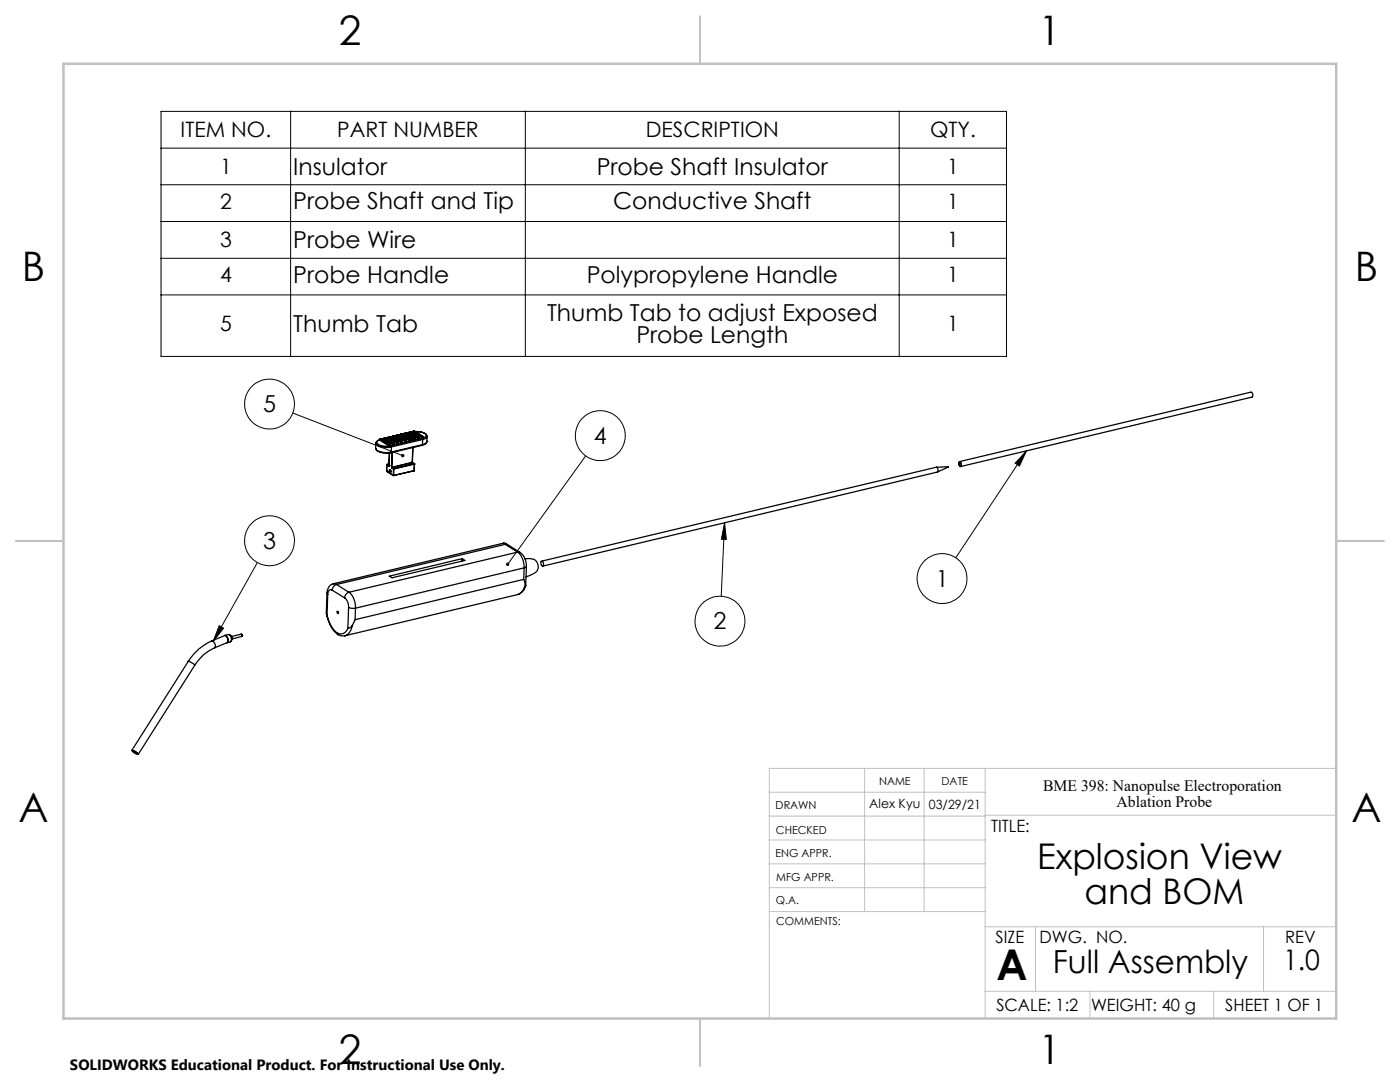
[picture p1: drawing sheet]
<svg xmlns="http://www.w3.org/2000/svg" width="279mm" height="216mm" viewBox="0 0 279 216" stroke-linecap="round" stroke-linejoin="round" font-family="sans-serif">
<g fill="none" stroke="#000" stroke-width=".2">
<path d="M32.1 22.2h168.8v48.9h-168.8zM32.1 29.6h168.8M32.1 36.9h168.8M58 22.2v48.9M104.8 22.2v48.9M179.5 22.2v48.9M32.1 44.2h168.8M32.1 51.5h168.8M32.1 58.8h168.8M58.4 82.4l22 8.5M116.9 91l-15.6 21.6M204.9 90l-14.2 21.3"/>
<path d="M204.9 90l-1.5 3-.8-.6zM51.4 112.3l-8.9 15.7M144.6 104.3l-.7 14.7M144.6 104.3l.4 3.3h-1zM43.7 124.8l.9 .5-2.1 2.7z"/>
<circle cx="53.8" cy="80.6" r="5"/>
<circle cx="119.8" cy="86.9" r="5"/>
<circle cx="53.8" cy="107.9" r="5"/>
<circle cx="188" cy="115.5" r="5"/>
<circle cx="143.7" cy="124" r="5"/>
</g>
<g fill="none" stroke="#c0c0c0" stroke-width=".2">
<path d="M153.5 158.1h43.1M172.5 153.3v28.6M184.4 153.3v28.6M196.6 153.3v49.9M266.7 153.3h-113.2v49.9M153.5 167.6h43.1M153.5 162.8h43.1M153.5 172.4h43.1M153.5 177.1h43.1M153.5 177.7h.1M196.6 162.7h70.1M153.5 184.6h.1"/>
<path d="M153.6 181.9h43M196.6 197.8h70.1M196.6 184.9h70.1M206.7 184.9v12.9M217.5 197.8v5.4M242.2 197.8v5.4M252.2 184.9v12.9"/>
</g>
<path d="M139.7 3.2v9.5M3.1 107.9h9.6M266.7 107.9h9.5M139.7 203.2v9.6" fill="none" stroke="#c0c0c0" stroke-width=".25"/>
<path d="M12.7 12.7h254v190.5h-254z" fill="none" stroke="#c0c0c0" stroke-width=".5"/>
<path d="M101.1 112.3a.33 .33 0 0 0 0 .6l.2-.3-.2 .3a.34 .34 0 0 0 .5-.3 .34 .34 0 0 0-.5-.3zM144.6 104.3l.4 3.3h-1zM204.9 90l-1.5 3-.8-.6zM80.2 90.6a.34 .34 0 0 0-.1 .6 .34 .34 0 0 0 .6-.1l-.3-.2 .3 .2a.35 .35 0 0 0-.1-.4 .35 .35 0 0 0-.4-.1zM43.7 124.8l.9 .5-2.1 2.7z" fill="#000"/>
<g fill="none" stroke="#000" stroke-width=".25">
<path d="M75 89.5a2.5 2.5 0 0 0 2.5 .8l.6-.1M75 89.5a1.72 1.72 0 0 0 2 .9l1-.1M75 88.5a2.41 2.41 0 0 0 2.5 .8l.6-.1M75 88.4v1.1M75 88.4v.1M75.8 87.7a.84 .84 0 0 0-.8 .8M75.8 87.8l-.5 .2-.1 .2a2.01 2.01 0 0 0 2.3 .8l.5-.1M75.8 87.6v.2l1.8 1.2M75.8 87.6l1.8 1.2 .2-.1M75.9 87.6h-.1M75.9 87.6l1.7 1.1M75.9 87.6h.1"/>
<path d="M76 87.6l1.8 1.1M76 87.6h-.2M76.6 87.5l-.5 .1M76.6 87.5v.1l1.8 1.2M76.6 87.5l1.8 1.1M76.6 87.6l-.4 .1M76.7 87.4l-.1 .1M76.7 87.4l1.8 1.1M76.8 87.4h.1M76.8 87.4l1.8 1.1M76.8 87.4h-.1M77.2 94h.1"/>
<path d="M77.2 94l1.3 .9M77.2 92.7h.1M77.2 92.7v1.3M77.2 92.7l.4 .3M77.3 92.7h-.1M77.3 92.7l.3 .2M77.5 87.3l-.5 .2M77.5 87.3l-.6 .2M77.5 87.2v.2l1.8 1.1M77.5 87.2l1.8 1.2 .2-.1M77.5 87.2h.1M77.5 87.2l1.8 1.1"/>
<path d="M77.6 92.9v.1M77.6 92.9h.1M77.6 88.7v.3M77.6 88.7h.2M77.6 92.6l-.4 .1M77.6 87.2h-.1M77.6 87.2l1.8 1.1M77.6 87.2h.1M77.7 87.2l1.7 1.1M77.7 87.2h-.2M77.7 90.4l-.1 2.5M77.8 93.7a.3 .3 0 0 1 .2 .3 .3 .3 0 0 1-.2 .3l-.1-.3z"/>
<path d="M77.8 88.7h.1M77.8 93.7l.2 .2v.3l-.2-.1zM77.8 87.2l.5-.1-.5 .2M77.8 88.7v.2l-.2 .1M78 88.9l.1 .3M78.1 90.2l-.1 .1M78.1 89.2v1M78.1 93.2l.1 .1M78.1 93.2h.1M78.2 93.3l.3 .3M78.2 93.3h.1M78.2 93.2v.1"/>
<path d="M78.2 93.3l.4 .2M78.2 90.3l-.1 2.9M78.3 87.1v.1l1.8 1.2M78.3 87.1l1.8 1.1M78.3 90.3l-.1 2.9M78.4 88.6v.2M78.5 88.5l-.1 .1M78.5 94.9h.1M78.5 87l1.8 1.1M78.5 87l-.2 .1M78.5 87h-.1l1.7 1.1M78.5 87h.1"/>
<path d="M78.5 93.6h.1M78.5 93.6v1.3M78.6 94.9h.1M78.6 88.5h-.1M78.6 88.5h.1M78.6 93.5l-.1 .1M78.6 93.5v.1M78.6 93.6v1.3M78.6 88.5v.2l-.2 .1M78.6 88.5l-.2 .1M79.1 86.9l-.5 .2 .5-.1M79.1 86.9v.1l1.8 1.2"/>
<path d="M79.1 86.9l1.8 1.1M79.2 86.8l-.1 .1M79.2 86.8l1.8 1.1M79.3 88.3v.2M79.3 86.8h.1M79.3 86.8l1.8 1.1M79.3 86.8h-.1M79.4 88.3h-.1M79.4 88.3h.1M79.5 88.3v.2h-.2M79.9 86.7l-.5 .2M79.9 86.7l-.4 .2"/>
<path d="M80 86.6l-.1 .3 1.9 1.1M80 86.6l1.8 1.2 .2-.1M80 86.6h.1M80 86.6l1.8 1.1M80.1 88.1v.1M80.1 88.2v.2M80.2 86.6h.1M80.2 86.6l1.8 1.1M80.2 86.6h-.2M80.2 86.6l1.7 1.1M80.3 88.1h-.2M80.3 88.1h.1"/>
<path d="M80.3 88.1v.2l-.2 .1M80.3 88.1l-.2 .1M80.8 86.5l-.5 .1h.5M80.8 86.5v.1l1.8 1.2M80.8 86.5l1.8 1.1M80.9 86.4l-.1 .1M80.9 86.4l1.7 1.1M80.9 88v.2M81 87.9l-.1 .1M81 86.4h.1M81 86.4l1.8 1.1M81 86.4h-.1"/>
<path d="M81 86.4h-.2M81 86.4l1.7 1.1M81.1 87.9h-.1M81.1 87.9h.1M81.1 87.9v.2l-.2 .1M81.1 87.9l-.2 .1M81.6 86.3l-.5 .2 .5-.1M81.6 86.3v.1l1.8 1.2M81.6 86.3l1.8 1.1 .2-.1M81.7 86.2l-.1 .1M81.7 86.2l1.7 1.1M81.8 87.7v.3"/>
<path d="M81.8 87.7h.1M81.8 86.2h.1M81.8 86.2l1.8 1.1M81.8 86.2h-.1M81.9 87.7h.1M82 87.7l-.2 .3M82.2 86.2h.1M82.2 86.2l-.2 .1 .2-.1M82.3 92.3h.1M82.3 92.3l-4.1 .9M82.3 92.3l-4.1 1M82.3 92.3l.4 .3"/>
<path d="M82.4 89.3l-.1 3M82.4 86.1v.2l1.8 1.1M82.4 86.1l1.8 1.1M82.4 86.2h-.2M82.5 86.1l-.3 .1M82.5 86l-.1 .1M82.5 86l1.8 1.1M82.5 86h.2M82.6 87.6v.2M82.7 93.9h.1M82.6 87.5v.1M82.7 92.5v.1"/>
<path d="M82.7 93.9l-4.1 1M82.7 86l1.8 1.1M82.7 86h-.2M82.7 92.5l-4.1 1M82.7 86l1.7 1.1M82.7 86h.1M82.7 92.6h.1M82.7 92.6v1.3M82.7 92.6l-4.1 1M82.7 87.5h-.1M82.7 87.5h.1M82.8 87.5v.2l-.2 .1"/>
<path d="M82.8 87.5l-.2 .1M83.4 87.3v.3M83.6 87.3h-.2M83.6 87.3h.1M83.6 87.3v.2l-.2 .1M84.2 87.5l.1 .2M84.2 88.9l-6.2 1.4M84.2 87.5l-6.2 1.4M84.2 87.2v.2M84.3 87.1l-.1 .1M84.3 88.7l-.1 .2M84.3 88.7l-6.2 1.5"/>
<path d="M84.3 87.7l-6.2 1.5M84.3 87.7v1M84.4 87.1h-.1M84.4 87.1h.1M84.5 87.1v.2l-.3 .1M84.5 87.1l-.3 .1M85.2 88.1a.95 .95 0 0 1-1 .8M85.2 88.1h.1M85.2 88.1l-.1 .3-.8 .3M85.2 87a1.87 1.87 0 0 0-2-.9h-.3h.4a1.79 1.79 0 0 1 1.8 .8l-.2 .2-.7 .4M85.2 87.1l-.1 .2-.8 .4M85.2 87.1v1"/>
<path d="M85.2 87.1h.1M186.8 93.2a.62 .62 0 0 1 .3 1M186.8 93.2l-78.7 18.8M187.1 94.2l-78.8 18.8M189.2 93.1v.1M189.2 93.1l-2.3 .1M189.2 93.2l-2.1 1M191.4 92.2a.51 .51 0 0 1 .5 .3 .51 .51 0 0 1-.2 .6l-.3-.3zM191.5 92.3a.35 .35 0 0 1 .3 .3 .35 .35 0 0 1-.2 .4l-.2-.5zM191.5 92.1l58.2-13.9a.64 .64 0 0 1 .2 1l-58.2 13.9M65.3 118.4l-.2 3.8 .2 .6M65.3 118.4l.1 .2"/>
<path d="M65.4 118.6l-.1 4.2M66.3 117.8a.66 .66 0 0 0-.7 .1 .66 .66 0 0 0-.2 .7M66.3 117.8l2.5 1.5M66.5 116.5a1.74 1.74 0 0 0-1.2 1.9M67.2 116.6a1.32 1.32 0 0 0-.9 1.2M67.2 116.6l2.4 1.6M68.8 119.3a2.25 2.25 0 0 1 .8 1.9M69.6 118.2a1.22 1.22 0 0 0-.8 1.1M69.6 118.2a3.9 3.9 0 0 1 1.3 3.2M77.7 115l14.5-3.5 .6 .3-14.6 3.5zM92.2 111.5v.5M100.5 108.4l-34 8.1 .7 .1"/>
<path d="M100.8 108.6l-33.6 8M100.8 108.6l2.5 1.6M101 108.5l-.5-.1 .3 .2M101 108.4l-.2 .2M101 108.4l2.8 1.8M103.3 110.2a3.9 3.9 0 0 1 1.3 3.1M103.3 110.2h.5M103.3 110.2l-33.7 8M103.8 110.2a3.2 3.2 0 0 1 1.3 2.8M104.5 115.6l-33.6 8M104.5 115.6l.3 .9M104.6 113.3l-33.7 8.1"/>
<path d="M104.6 113.3l-.1 2.3M104.8 111.5a2.56 2.56 0 0 1 2.1 .4 1.57 1.57 0 0 1-.4 2.5l-1.5 .7M104.8 116.5l.1 .4M104.8 116.5a2.39 2.39 0 0 1-1.5 2.1l-34.5 8.3M104.9 116.9a2.32 2.32 0 0 1-1.6 1.7M105.1 113l-.5 .3M105.1 113l-.2 3.9M108 112a.5 .5 0 0 1 .4 .4 .5 .5 0 0 1-.2 .6l-.3-.5zM37.6 132l-11.3 17.7a1.66 1.66 0 0 1 1.3 .8l11.2-17.7M37.6 132a1.81 1.81 0 0 1 1.2 .8M42.3 127.9a10.5 10.5 0 0 0-4.7 4.1M42.3 127.9a.96 .96 0 0 1 .5 1.4"/>
<path d="M42.8 129.3a8.6 8.6 0 0 0-4 3.5M45.3 128.2l-2.5 1.1M45.5 127.6l-.3-.6-.3-.2-2.6 1.1M45.5 127.6l-.2 .6M45.5 127.6l-.3-.6-.3-.2 .7-.2a.94 .94 0 0 1 .4 1.5l-.7 .1M45.5 127.6v.5l-.2 .1M46.2 127l.1 .1M46.2 127l-.3-.3 .3 .4v.7l.2-.4-.1-.3M48.2 126.5l.2 .3-.1 .2M48.2 126.5l-2 .5 .2 .3-.1 .2 2-.5M48.2 126.5l.1 .2v.3M65.2 122.5v.4a6.3 6.3 0 0 0 2.3 3.7l-.2-.3"/>
<path d="M65.3 122.8a6.1 6.1 0 0 0 2 3.5M67.3 122h.1a.21 .21 0 0 1 .2 .2 .21 .21 0 0 1-.2 .2zM67.4 126.6l.8 .3h.6M68.8 126.9h.1M69.4 125.4a1.46 1.46 0 0 1-2.1 .9M69.6 121.2l.6 .2h.7M69.6 121.2l-.2 4.2M70.3 124.7a1.09 1.09 0 0 1-.9 .7M70.3 124.7a2.39 2.39 0 0 1-1.5 2.2M70.9 123.6l-.6 1.1M70.9 121.4v2.2M26.4 149.8l.9 .4 .2 .3a1.53 1.53 0 0 1-1.1-.7z"/>
</g>
<text font-size="8.5" x="198.9" y="195.5">A</text>
<g font-size="8.1">
<text x="67.6" y="8.9">2</text>
<text x="207.3" y="8.9">1</text>
<text x="4.4" y="56.2">B</text>
<text x="270.4" y="56.2">B</text>
<text x="3.7" y="164.1">A</text>
<text x="269.7" y="164.1">A</text>
<text x="67.6" y="212.4">2</text>
<text x="207.3" y="212.4">1</text>
</g>
<g font-size="7.1">
<text x="207" y="173.4">Explosion View</text>
<text x="216.4" y="180.5">and BOM</text>
</g>
<text font-size="6.3" x="210.1" y="194.1">Full Assembly</text>
<text font-size="5.6" x="256.1" y="193.5">1.0</text>
<g font-size="4.7">
<text x="58.5" y="34.9">Insulator</text>
<text x="119.1" y="34.9">Probe Shaft Insulator</text>
<text x="58.5" y="41.8">Probe Shaft and Tip</text>
<text x="122.4" y="41.8">Conductive Shaft</text>
<text x="58.5" y="49.5">Probe Wire</text>
<text x="58.5" y="56.4">Probe Handle</text>
<text x="117.1" y="56.4">Polypropylene Handle</text>
<text x="109.2" y="64">Thumb Tab to adjust Exposed</text>
<text x="58.5" y="66.2">Thumb Tab</text>
<text x="127" y="68.5">Probe Length</text>
<text x="52.5" y="82.3">5</text>
<text x="118.5" y="88.6">4</text>
<text x="52.5" y="109.5">3</text>
<text x="186.7" y="117.1">1</text>
<text x="142.4" y="125.6">2</text>
</g>
<g font-size="4.2">
<text x="36.1" y="27.4">ITEM NO.</text>
<text x="67.3" y="27.4">PART NUMBER</text>
<text x="128.9" y="27.4">DESCRIPTION</text>
<text x="185.6" y="27.4">QTY.</text>
<text x="43.9" y="34.7">1</text>
<text x="189" y="34.7">1</text>
<text x="43.9" y="41.7">2</text>
<text x="189" y="41.7">1</text>
<text x="43.9" y="49.4">3</text>
<text x="189" y="49.4">1</text>
<text x="43.9" y="56.3">4</text>
<text x="189" y="56.3">1</text>
<text x="43.9" y="66.1">5</text>
<text x="189" y="66.1">1</text>
</g>
<g font-size="3.4">
<text x="197.8" y="166">TITLE:</text>
<text x="198.7" y="188.1">SIZE</text>
<text x="207.5" y="188.1">DWG. NO.</text>
<text x="256.5" y="188.2">REV</text>
<text x="198.8" y="201.7">SCALE: 1:2</text>
<text x="217.7" y="201.8">WEIGHT: 40 g</text>
<text x="244.5" y="201.7">SHEET 1 OF 1</text>
</g>
<g font-size="3.2">
<text x="208.2" y="157.9">BME 398: Nanopulse Electroporation</text>
<text x="222.8" y="161.1">Ablation Probe</text>
</g>
<text font-size="3" x="14" y="213.5">SOLIDWORKS Educational Product. For Instructional Use Only.</text>
<g font-size="2.5">
<text x="173.5" y="161.3">Alex Kyu</text>
<text x="185.4" y="161.4">03/29/21</text>
</g>
<g font-size="2.2">
<text x="154.8" y="161.4">DRAWN</text>
<text x="175.4" y="156.6">NAME</text>
<text x="187.9" y="156.7">DATE</text>
<text x="154.9" y="166.3">CHECKED</text>
<text x="154.8" y="171">ENG APPR.</text>
<text x="154.9" y="175.7">MFG APPR.</text>
<text x="154.9" y="180.4">Q.A.</text>
<text x="154.9" y="184.6">COMMENTS:</text>
</g>
</svg>
